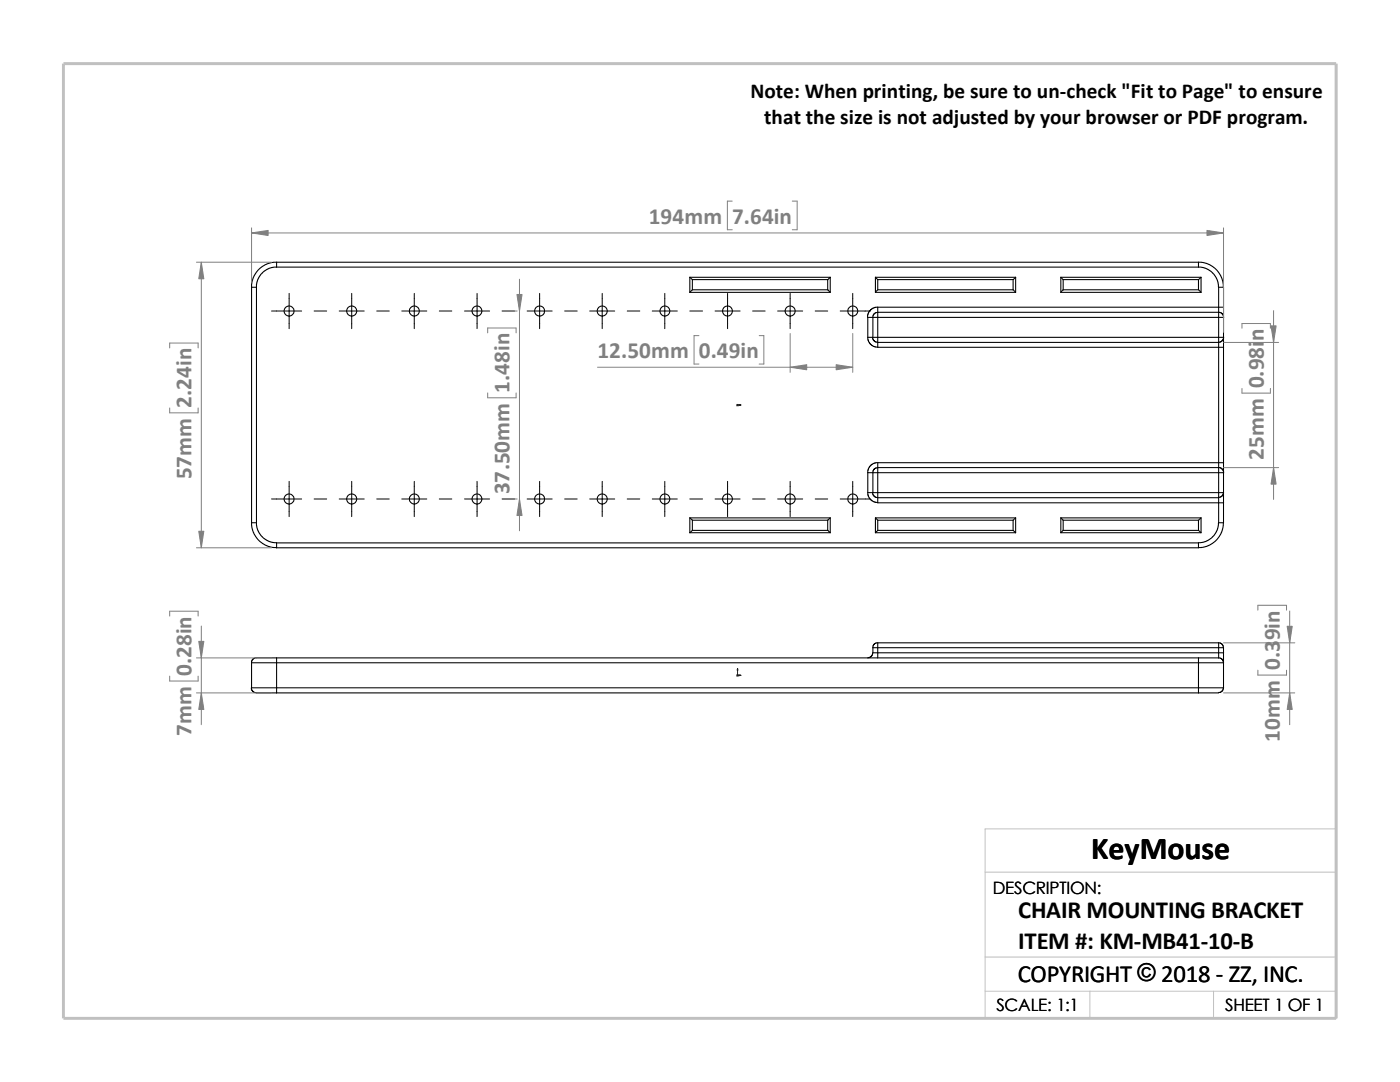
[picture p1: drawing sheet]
<svg xmlns="http://www.w3.org/2000/svg" width="279mm" height="216mm" viewBox="0 0 279 216" stroke-linecap="round" stroke-linejoin="round" font-family="sans-serif">
<path d="M196.6 174h70.1M196.6 197.8h70.1M196.6 191h70.1M217.5 197.8v5.4M242.2 197.8v5.4M26.8 203.2h239.9v-37.8h-70.1v37.8" fill="none" stroke="#c0c0c0" stroke-width=".2"/>
<path d="M12.7 12.7h254v190.5h-254z" fill="none" stroke="#c0c0c0" stroke-width=".59"/>
<g fill="none" stroke="#000" stroke-width=".21">
<path d="M50.2 57.3h1M50.2 57.3v47M51.2 57.3v47M55.2 52.3l-.9 .1-1 .3-1.6 1-1.2 1.7-.3 1v.9M55.2 53.3l-1.4 .2-1.5 .9-.9 1.5-.2 1.4M55.2 52.3v1M55.2 53.3h184M55.2 52.3h184M137.7 55.3l.5 .5M137.7 55.3v3M137.7 58.3h28M137.7 55.3h28"/>
<path d="M138.2 57.8l-.5 .5M138.2 55.8v2M138.2 57.8h27M138.2 55.8h27M165.2 57.8l.5 .5M165.2 55.8v2M165.7 55.3l-.5 .5M165.7 55.3v3M174.7 55.3l.5 .5M174.7 55.3v3M174.7 58.3h28M174.7 55.3h28"/>
<path d="M175.2 57.8l-.5 .5M175.2 55.8v2M175.2 57.8h27M175.2 55.8h27M202.2 55.8v2M202.2 57.8l.5 .5M202.7 55.3l-.5 .5M202.7 55.3v3M211.7 55.3v3M211.7 58.3h28M211.7 55.3h28M211.7 55.3l.5 .5"/>
<path d="M212.2 55.8v2M212.2 57.8h27M212.2 55.8h27M212.2 57.8l-.5 .5M239.2 55.8v2M239.2 52.3v1M239.2 52.3l.9 .1 1 .3 1.1 .6 .8 .7 .9 1.7 .2 1.6M239.2 57.8l.5 .5M239.2 53.3l1.4 .2 1.4 .9 1 1.5 .2 1.4M239.7 55.3v3M239.7 55.3l-.5 .5M243.2 57.3v4"/>
<path d="M243.2 57.3h1v4M173.2 67.3h1M173.2 67.3l.1 .7 .5 .8 .7 .4 .7 .1M174.2 67.3l.2 .7 .8 .3M174.2 63.3h-1v4M174.2 63.3v4M174.2 67.3h1M174.2 63.3h1M175.2 62.3v1M175.2 67.3v1M175.2 61.3l-.7 .1-.7 .4-.5 .6-.2 .9M175.2 61.3v1"/>
<path d="M175.2 68.3v1h68M175.2 62.3h68M175.2 63.3h68M175.2 63.3v4M175.2 67.3h68M175.2 68.3h68M175.2 61.3h68M175.2 62.4h-.4l-.4 .3-.2 .6M243.2 63.3v4M243.2 69.3v23M243.2 62.3v1M243.2 67.3v1"/>
<path d="M243.2 63.3h1M243.2 67.3h1M243.2 62.3l.4 .1 .4 .3 .2 .6M243.2 61.3v1M243.2 61.3h1M243.2 68.3v1M243.2 69.3h1M244.2 63.3v4M244.2 69.3v23M244.2 61.3v2M244.2 67.3v2M244.2 67.3l-.4 .8-.6 .2"/>
<path d="M173.2 98.3l.1 .7 .4 .7 .8 .5 .7 .1M173.2 94.3v4M173.2 94.3h1M173.2 98.3h1M174.2 98.3l.2 .7 .8 .3M174.2 94.3h1M174.2 98.3h1M174.2 94.3v4M175.2 93.3v1M175.2 98.3v1M175.2 99.3v1h68M175.2 92.3l-.7 .1-.7 .4-.5 .8-.1 .7"/>
<path d="M175.2 92.3v1M175.2 94.3v4M175.2 93.3h68M175.2 94.3h68M175.2 98.3h68M175.2 99.3h68M175.2 92.3h68M175.2 93.3l-.4 .1-.4 .3-.2 .6M243.2 94.3v4M243.2 93.3v1M243.2 98.3v1M243.2 93.3h.4l.4 .3 .2 .7"/>
<path d="M243.2 92.3v1M243.2 92.3h1M243.2 99.3v1M243.2 98.3h1M243.2 94.3h1M244.2 94.3v4M244.2 98.3l-.3 .6-.7 .4M244.2 92.3v2M244.2 98.3v2M50.2 104.3h1M50.2 104.3v.9l.3 1 .5 .9 .8 .8 1.5 1 1.9 .4M51.2 104.3l.2 1.4 .9 1.4 1.5 1 1.4 .2"/>
<path d="M137.7 103.3l.5 .5M137.7 106.3h28M137.7 103.3h28M137.7 103.3v3M138.2 105.8l-.5 .5M138.2 105.8h27M138.2 103.8h27M138.2 103.8v2M165.2 105.8l.5 .5M165.2 103.8v2M165.7 103.3l-.5 .5M165.7 103.3v3"/>
<path d="M174.7 103.3l.5 .5M174.7 103.3v3M174.7 106.3h28M174.7 103.3h28M175.2 105.8l-.5 .5M175.2 103.8v2M175.2 105.8h27M175.2 103.8h27M202.2 103.8v2M202.2 105.8l.5 .5M202.7 103.3l-.5 .5M202.7 103.3v3"/>
<path d="M211.7 103.3v3M211.7 106.3h28M211.7 103.3h28M211.7 103.3l.5 .5M212.2 103.8v2M212.2 105.8h27M212.2 103.8h27M212.2 105.8l-.5 .5M239.2 108.3h-184v1M239.2 103.8v2M239.2 108.3v1h-184M239.2 105.8l.5 .5"/>
<path d="M239.7 103.3v3M239.7 103.3l-.5 .5M243.2 104.3l-.2 1.4-1 1.4-1.4 1-1.4 .2M243.2 100.3v4M243.2 100.3h1M243.2 104.3h1M244.2 100.3v4M244.2 104.3l-.4 1.9-.7 1.2-.7 .7-1.7 1-1.5 .2M50.2 137.2l.1 .6 .6 .4 4.3 .1M50.2 132.2v5h5M50.2 132.2h5M55.2 131.3v.9"/>
<path d="M55.2 137.2v1.1M55.2 138.3h184M55.2 137.2h184M55.2 132.2v5M55.2 132.2h184M55.2 131.3h184M55.2 131.3h-4.3l-.5 .3-.2 .6M174.2 130.3h1M174.2 129.2h1M174.2 129.2v1.1M174.2 130.3l-.3 .6-.7 .4M175.2 130.3v1"/>
<path d="M175.2 128.3l-.7 .1-.3 .4v.4M175.2 128.3v.9M175.2 129.2v1.1M175.2 130.3h68M175.2 129.2h68M175.2 128.3h68M239.2 132.2v5M239.2 137.2h5M239.2 137.2v1.1M239.2 131.3v.9M239.2 131.3h4M239.2 138.3h4"/>
<path d="M239.2 132.2h5M243.2 129.2v1.1M243.2 130.3v1M243.2 128.3v.9M243.2 131.3l.6 .2 .4 .7M243.2 130.3h1M243.2 129.2h1M243.2 128.3l.6 .2 .4 .7M244.2 129.2v1.1M244.2 132.2v5M244.2 137.2l-.3 .7-.7 .3M244.2 130.3v1.9"/>
<circle cx="57.7" cy="62.1" r="1.01"/>
<circle cx="70.2" cy="62.1" r="1.01"/>
<circle cx="82.7" cy="62.1" r="1"/>
<circle cx="95.2" cy="62.1" r="1"/>
<circle cx="107.7" cy="62.1" r="1.01"/>
<circle cx="120.2" cy="62.1" r="1.01"/>
<circle cx="132.7" cy="62.1" r="1"/>
<circle cx="145.2" cy="62.1" r="1"/>
<circle cx="157.7" cy="62.1" r="1.01"/>
<circle cx="170.2" cy="62.1" r="1"/>
<circle cx="57.7" cy="99.6" r="1.01"/>
<circle cx="70.2" cy="99.6" r="1.01"/>
<circle cx="82.7" cy="99.6" r="1"/>
<circle cx="95.2" cy="99.6" r="1"/>
<circle cx="107.7" cy="99.6" r="1.01"/>
<circle cx="120.2" cy="99.6" r="1.01"/>
<circle cx="132.7" cy="99.6" r="1"/>
<circle cx="145.2" cy="99.6" r="1"/>
<circle cx="157.7" cy="99.6" r="1.01"/>
<circle cx="170.2" cy="99.6" r="1"/>
</g>
<g fill="#00f" stroke="#00f" stroke-width=".2">
<path d="M147.5 80.7l.4 .1-.4 .1z"/>
<path d="M147.5 134.7h.4l-.4 .1z"/>
<path d="M147.2 133.4l.1 .3h-.2z"/>
</g>
<path d="M147.1 80.8h.8M147.1 80.7l.3 .3M147.2 80.8h.1M147.2 80.7v.3M147.3 80.7l-.3 .3M147.1 134.7h.8M147.1 134.6l.3 .3M147.2 133.4v1.5M147.3 134.6l-.3 .3" fill="none" stroke="#00f" stroke-width=".2"/>
<g fill="none" stroke="#000" stroke-width=".2">
<path d="M57.7 58.5v7.1M70.2 58.5v7.1M82.7 58.5v7.1M95.2 58.5v7.1M107.7 58.5v7.1M120.2 58.5v7.1M132.7 58.5v7.1M145.2 58.5v7.1M157.7 58.5v7.1M170.2 58.5v7.1M54.2 62.1h6M62.7 62.1h2.5"/>
<path d="M67.7 62.1h5M75.2 62.1h2.5M80.2 62.1h5M87.7 62.1h2.5M92.7 62.1h5M100.2 62.1h2.5M105.2 62.1h5M112.7 62.1h2.5M117.7 62.1h5M125.2 62.1h2.5M130.2 62.1h5M137.7 62.1h2.5"/>
<path d="M142.7 62.1h5M150.2 62.1h2.5M155.2 62.1h5M162.7 62.1h2.5M167.7 62.1h6M54.2 99.6h6M57.7 96.1v7M62.7 99.6h2.5M67.7 99.6h5M70.2 96.1v7M75.2 99.6h2.5M80.2 99.6h5"/>
<path d="M82.7 96.1v7M87.7 99.6h2.5M92.7 99.6h5M95.2 96.1v7M100.2 99.6h2.5M105.2 99.6h5M107.7 96.1v7M112.7 99.6h2.5M117.7 99.6h5M120.2 96.1v7M125.2 99.6h2.5M130.2 99.6h5"/>
<path d="M132.7 96.1v7M137.7 99.6h2.5M142.7 99.6h5M145.2 96.1v7M150.2 99.6h2.5M155.2 99.6h5M157.7 96.1v7M162.7 99.6h2.5M167.7 99.6h6M170.2 96.1v7"/>
</g>
<g fill="none" stroke="#808080" stroke-width=".2">
<path d="M39.2 52.3h15M40.2 52.3v57M50.2 46.5h194M50.2 45.5v10.8M103.7 55.7v50.2M146.1 40.1h-.9v5.7h.9M158.1 40.1h1v5.7h-1M244.2 45.5v20.8M33.9 69.4v-.9h5.6v.9M97.3 78.4v1h5.7v-1M97.3 66.4v-1h5.7v1M102.7 62.1h.5"/>
<path d="M119.3 73.3h50.9M139.5 67h-1v5.6h1M151.5 67h.9v5.6h-.9M157.7 66.5v7.8M170.2 66.5v7.8M244.2 68.3h11M247.9 65.5v-.9h5.6v.9M247.9 77.5v.9h5.6v-.9M254.2 62v37.7M33.9 81.4v1h5.6v-1M102.7 99.6h.5M244.2 93.3h11"/>
<path d="M39.2 109.3h15M33.9 122.9v-.9h5.6v.9M33.9 134.9v1h5.6v-1M39.2 131.3h15M39.2 138.3h15M40.2 124.9v19.7M244.2 138.3h14.2M244.2 128.3h14.2M251 121.8v-1h5.8v1M251 133.7v1h5.8v-1M257.4 121.9v22.7"/>
</g>
<g fill="#808080" stroke="#808080" stroke-width=".2">
<path d="M103.2 58.8h1l-.5 3.3z"/>
<path d="M103.7 99.6l.5 3.3h-1z"/>
<path d="M240.9 46l3.3 .5-3.3 .5z"/>
<path d="M50.2 46.5l3.3-.5v1z"/>
<path d="M39.7 106h1l-.5 3.3z"/>
<path d="M40.2 52.3l.5 3.3h-1z"/>
<path d="M157.7 73.3l3.3-.5v1z"/>
<path d="M166.9 72.8l3.3 .5-3.3 .5z"/>
<path d="M253.7 65h1l-.5 3.3z"/>
<path d="M254.2 93.3l.5 3.3h-1z"/>
<path d="M39.7 128h1l-.5 3.3z"/>
<path d="M40.2 138.3l.5 3.3h-1z"/>
<path d="M257.4 138.3l.5 3.3h-1z"/>
<path d="M256.9 125h1l-.5 3.3z"/>
</g>
<text font-size="6.4" x="217.8" y="171.4">KeyMouse</text>
<g font-size="4.9">
<text x="203.2" y="183.2">CHAIR MOUNTING BRACKET</text>
<text x="203.2" y="189.3">ITEM #: KM-MB41-10-B</text>
<text x="203.1" y="195.9">COPYRIGHT © 2018 - ZZ, INC.</text>
<text x="227" y="195.8">©</text>
</g>
<g font-size="4.6" fill="#808080">
<text x="129.5" y="44.6">194mm</text>
<text x="146.1" y="44.6">7.64in</text>
<text x="119.3" y="71.4">12.50mm</text>
<text x="139.5" y="71.4">0.49in</text>
<text x="252.2" y="77.5" transform="rotate(-90 252.2 77.5)">0.98in</text>
<text x="38.2" y="81.4" transform="rotate(-90 38.2 81.4)">2.24in</text>
<text x="101.7" y="78.4" transform="rotate(-90 101.7 78.4)">1.48in</text>
<text x="38.2" y="95.7" transform="rotate(-90 38.2 95.7)">57mm</text>
<text x="252.2" y="91.7" transform="rotate(-90 252.2 91.7)">25mm</text>
<text x="101.7" y="98.6" transform="rotate(-90 101.7 98.6)">37.50mm</text>
<text x="38.2" y="134.9" transform="rotate(-90 38.2 134.9)">0.28in</text>
<text x="255.4" y="133.7" transform="rotate(-90 255.4 133.7)">0.39in</text>
<text x="38.2" y="146.8" transform="rotate(-90 38.2 146.8)">7mm</text>
<text x="255.4" y="148" transform="rotate(-90 255.4 148)">10mm</text>
</g>
<g font-size="4.2">
<text x="149.8" y="19.5">Note: When printing, be sure to un-check &quot;Fit to Page&quot; to ensure</text>
<text x="152.5" y="24.7">that the size is not adjusted by your browser or PDF program.</text>
</g>
<g font-size="3.4">
<text x="198.2" y="178.5">DESCRIPTION:</text>
<text x="198.8" y="201.7">SCALE: 1:1</text>
<text x="244.5" y="201.7">SHEET 1 OF 1</text>
</g>
</svg>
